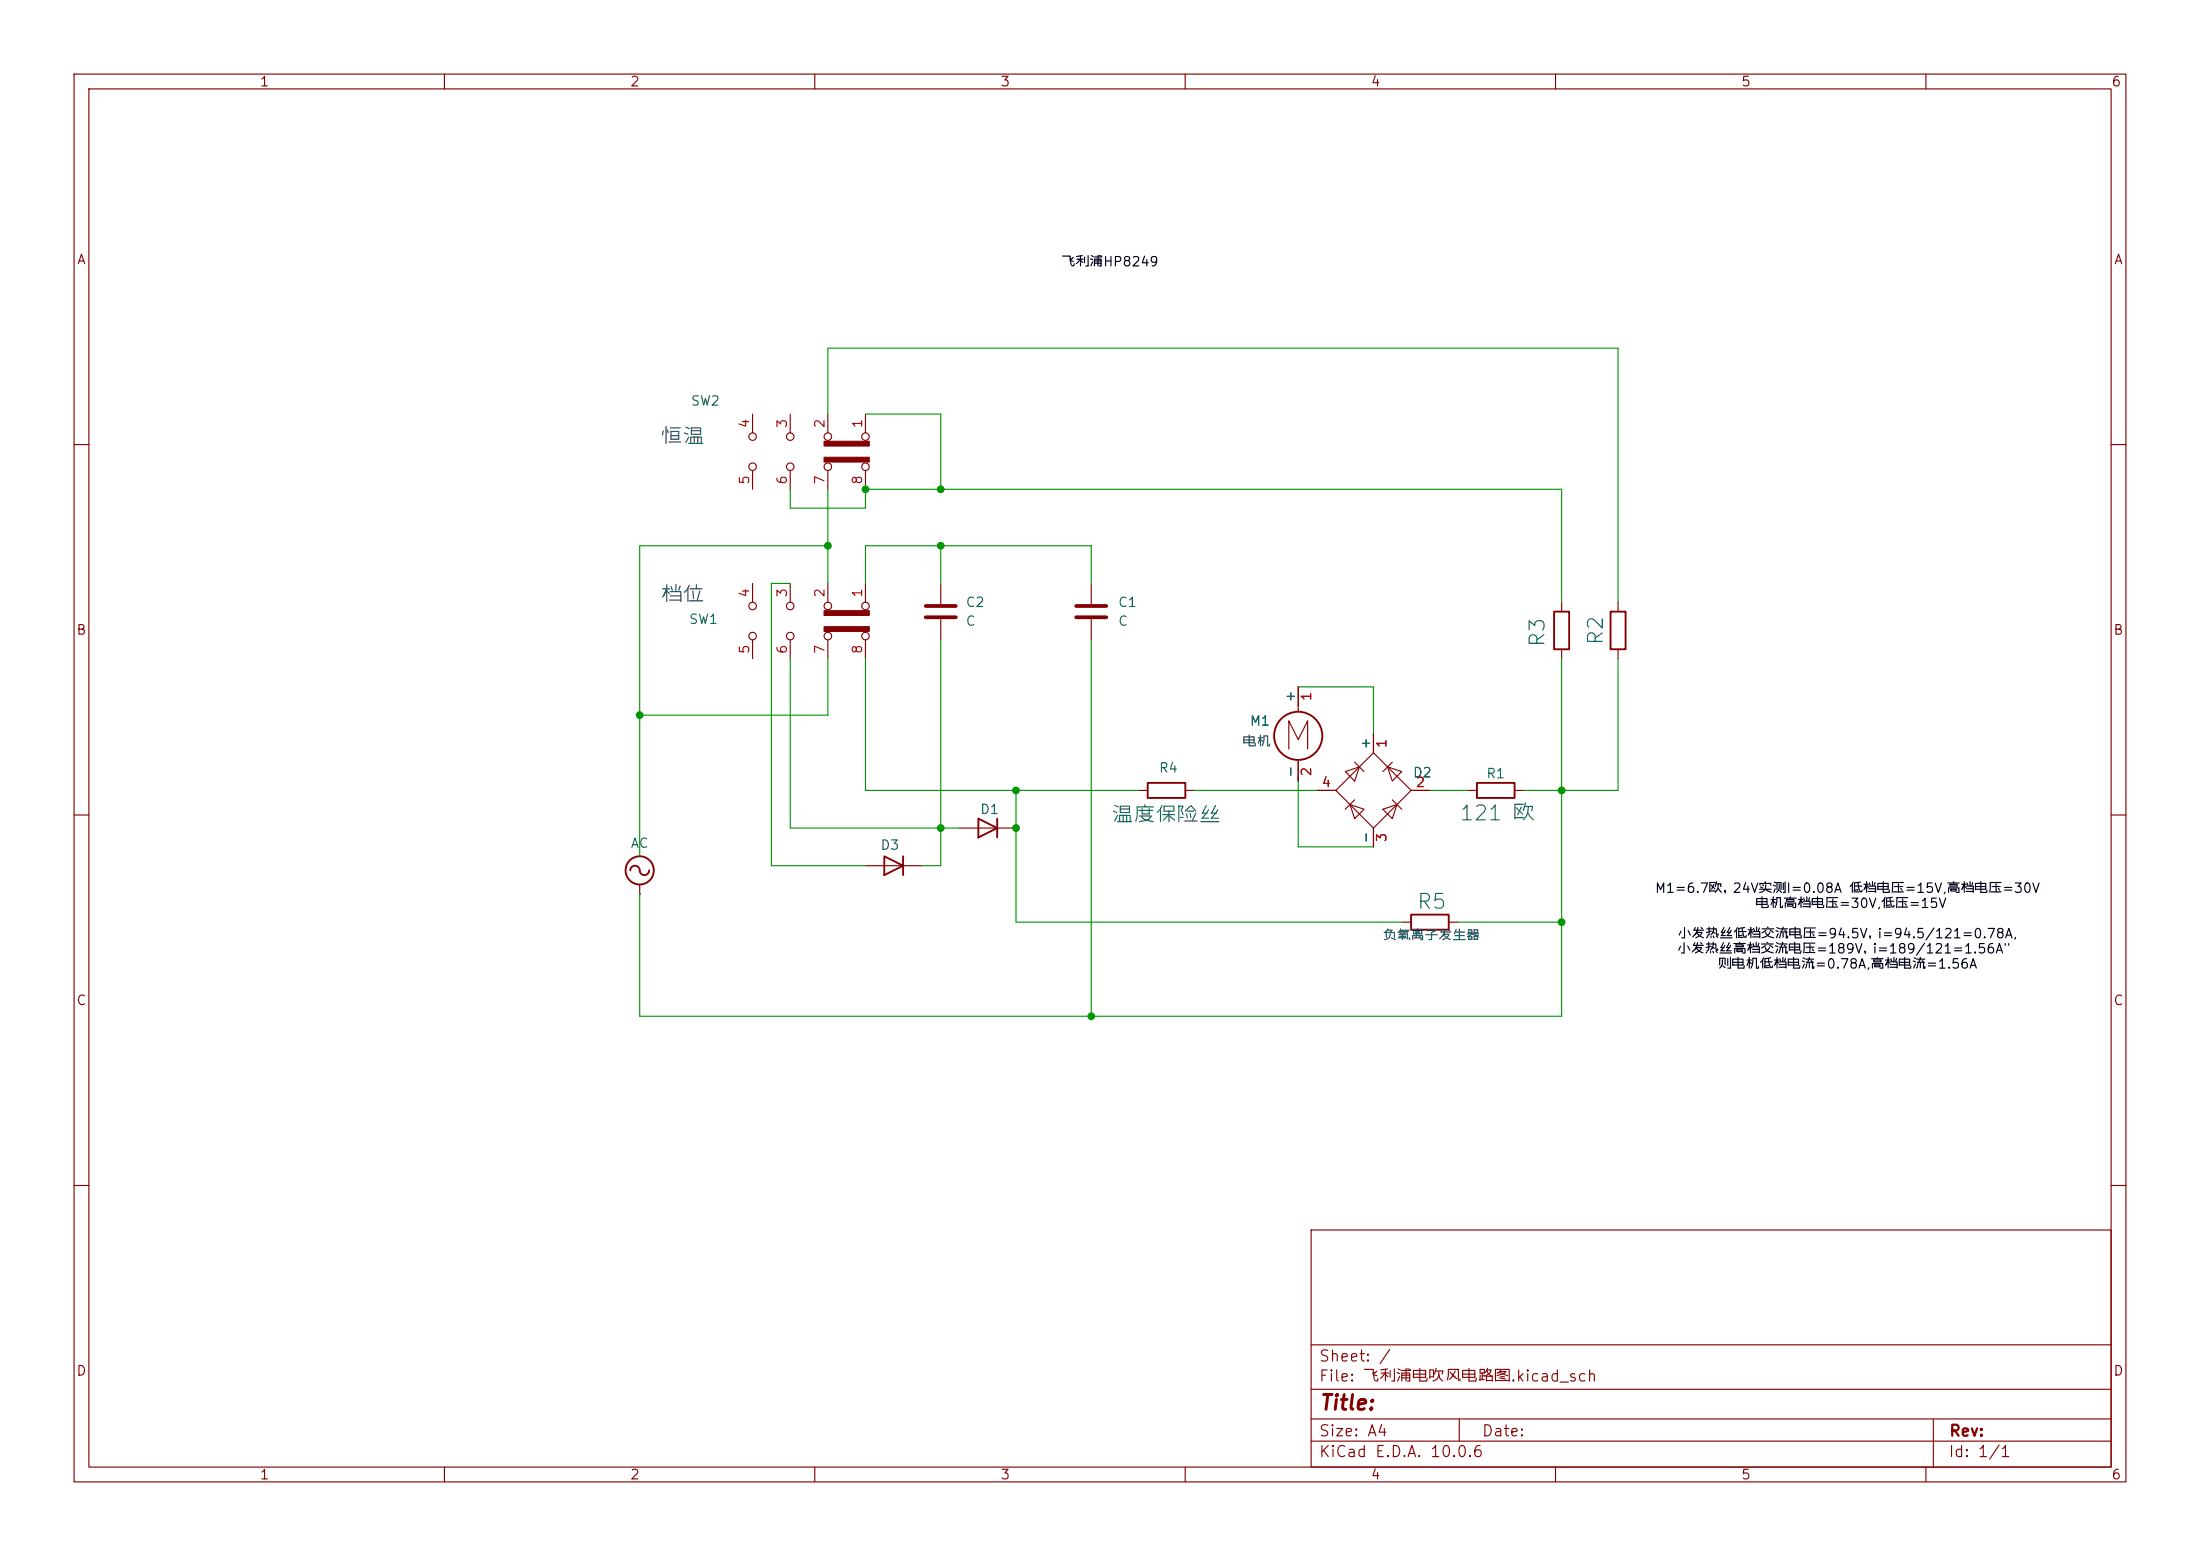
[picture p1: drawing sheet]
<svg xmlns="http://www.w3.org/2000/svg" width="297mm" height="210mm" viewBox="0 0 297 210" stroke-linecap="round" stroke-linejoin="round" font-family="sans-serif">
<g fill="none" stroke="#840000" stroke-width=".15">
<path d="M10 10h277v190h-277zM12 12h273v186h-273zM60 10v2M110 10v2M160 10v2M210 10v2M260 10v2M101.6 55.9v2.5M106.7 55.9v2.5M111.8 55.9v2.5M116.8 55.9v2.5M10 60h2"/>
<path d="M101.6 63.5v2.5M101.6 78.7v2.6M106.7 63.5v2.5M106.7 78.7v2.6M111.8 63.5v2.5M111.8 78.7v2.6M116.8 63.5v2.5M116.8 78.7v2.6M127 78.7v2.8M147.3 78.7v2.8M285 60h2M101.6 86.4v2.5"/>
<path d="M106.7 86.4v2.5M111.8 86.4v2.5M116.8 86.4v2.5M127 83.6v2.8M147.3 83.6v2.8M175.3 92.7v3.4M185.4 99.1v2.5M210.8 81.3v1.3M210.8 87.6v1.3M218.4 81.3v1.3M218.4 87.6v1.3M10 110h2"/>
<path d="M86.4 119.4v1.3M116.8 116.8h7.7M129.5 111.8h7.7M153.7 106.7h1.2M160 106.7h1.3M174 101.1v-3.8l1.3 2.5 1.2-2.5v3.8M175.3 102.6v2.8M177.8 106.7h2.5M180.3 106.7l5.1-5.1 5.1 5.1-5.1 5.1zM181.6 104.1l1.9-.6-.6 1.9zM182.2 108.6l1.9 .6-1.2 1.3zM182.9 108l-1.3 1.2"/>
<path d="M182.9 102.9l1.2 1.2M185.4 111.8v2.5M186.7 109.2l1.9-.6-.6 1.9zM187.3 103.5l1.9 .6-1.2 1.3zM188 102.9l-1.3 1.2M188 108l1.2 1.2M190.5 106.7h2.5M198.1 106.7h1.3M204.5 106.7h1.2M285 110h2M86.4 120.7h.1M189.2 124.5h1.3"/>
<path d="M195.6 124.5h1.2M10 160h2M177 166h108v32h-108zM285 160h2M60 198v2M110 198v2M160 198v2M177 194.5h108M177 191.5h108M177 187.5h108M177 181.5h108M197 191.5v3"/>
<path d="M210 198v2M260 198v2M261 191.5v6.5"/>
<circle cx="101.6" cy="58.9" r=".51"/>
<circle cx="106.7" cy="58.9" r=".51"/>
<circle cx="111.8" cy="58.9" r=".51"/>
<circle cx="116.8" cy="58.9" r=".51"/>
<circle cx="101.6" cy="63" r=".51"/>
<circle cx="106.7" cy="63" r=".51"/>
<circle cx="111.8" cy="63" r=".51"/>
<circle cx="116.8" cy="63" r=".51"/>
<circle cx="101.6" cy="85.9" r=".51"/>
<circle cx="101.6" cy="81.8" r=".51"/>
<circle cx="106.7" cy="85.9" r=".51"/>
<circle cx="106.7" cy="81.8" r=".51"/>
<circle cx="111.8" cy="81.8" r=".51"/>
<circle cx="111.8" cy="85.9" r=".51"/>
<circle cx="116.8" cy="85.9" r=".51"/>
<circle cx="116.8" cy="81.8" r=".51"/>
</g>
<g fill="#840000" stroke="#840000" stroke-width=".15">
<path d="M111.3 59.6h6v.6h-6z"/>
<path d="M111.3 61.7h6v.7h-6z"/>
<path d="M111.3 82.4h6v.7h-6z"/>
<path d="M111.3 84.6h6v.6h-6z"/>
</g>
<g fill="none" stroke="#840000" stroke-width=".25">
<path d="M209.8 82.6h2v5h-2zM217.4 82.6h2.1v5h-2.1zM85.1 117.5a.67 .67 0 0 1 .8-.6 .67 .67 0 0 1 .5 .8 .64 .64 0 0 0 .7 .4 .64 .64 0 0 0 .5-.6M119.4 115.6l2.5 1.2-2.5 1.3zM121.9 115.6v2.5M132.1 110.5l2.5 1.3-2.5 1.2zM134.6 110.5v2.5M154.9 105.7h5.1v2h-5.1zM199.4 105.7h5.1v2h-5.1zM190.5 123.4h5.1v2.1h-5.1z"/>
<circle cx="175.3" cy="99.3" r="3.3"/>
<circle cx="86.4" cy="117.5" r="1.9"/>
</g>
<path d="M125 81.8h4M125 83.3h4M145.3 81.8h4.1M145.3 83.3h4.1" fill="none" stroke="#840000" stroke-width=".51"/>
<g fill="none" stroke="#009600" stroke-width=".15">
<path d="M111.8 55.9v-8.9h106.6v34.3M116.8 55.9h10.2v10.1M106.7 66v2.6h10.1v-2.6h94v15.3M106.7 78.7h-2.6v38.1h12.7M111.8 66v12.7M111.8 73.7h-25.4v41.9M116.8 78.7v-5h30.5v5M127 73.7v5M106.7 88.9v22.9h22.8M111.8 88.9v7.6h-25.4M116.8 88.9v17.8h36.9M127 86.4v30.4h-2.5"/>
<path d="M147.3 86.4v50.8M175.3 92.7h10.1v6.4M210.8 88.9v48.3h-124.4v-16.5M218.4 88.9v17.8h-12.7M137.2 106.7v17.8h52M161.3 106.7h16.5M175.3 105.4v8.9h10.1M193 106.7h5.1M196.8 124.5h14"/>
</g>
<g fill="#009600" stroke="#009600" stroke-width=".14">
<circle cx="210.8" cy="124.5" r=".46"/>
<circle cx="127" cy="66" r=".46"/>
<circle cx="137.2" cy="111.8" r=".46"/>
<circle cx="147.3" cy="137.2" r=".46"/>
<circle cx="210.8" cy="106.7" r=".46"/>
<circle cx="127" cy="111.8" r=".46"/>
<circle cx="137.2" cy="106.7" r=".46"/>
<circle cx="127" cy="73.7" r=".46"/>
<circle cx="111.8" cy="73.7" r=".46"/>
<circle cx="116.8" cy="66" r=".46"/>
<circle cx="86.4" cy="96.5" r=".46"/>
</g>
<g font-size="2" fill="#0000c2">
<text x="89" y="60.5">恒温</text>
<text x="89" y="81.8">档位</text>
</g>
<g font-size="2" fill="#006464">
<text x="209" y="87.5" transform="rotate(-90 209 87.5)">R3</text>
<text x="216.9" y="87.2" transform="rotate(-90 216.9 87.2)">R2</text>
<text x="149.9" y="111.5">温度保险丝</text>
<text x="196.9" y="111.2">121 欧</text>
<text x="191.1" y="123.2">R5</text>
</g>
<text font-size="2" fill="#840000" x="178" y="190.8">Title:</text>
<g font-size="1.5" fill="#840000">
<text x="178" y="184.1">Sheet: /</text>
<text x="178" y="186.8">File: 飞利浦电吹风电路图.kicad_sch</text>
<text x="178" y="197">KiCad E.D.A. 10.0.6</text>
<text x="178" y="194.2">Size: A4</text>
<text x="200" y="194.2">Date:</text>
<text x="263" y="197">Id: 1/1</text>
<text x="263" y="194.2">Rev:</text>
</g>
<g font-size="1.3" fill="#840000">
<text x="35" y="12">1</text>
<text x="85" y="12">2</text>
<text x="135" y="12">3</text>
<text x="185" y="12">4</text>
<text x="235" y="12">5</text>
<text x="285" y="12">6</text>
<text x="10.3" y="36">A</text>
<text x="285.3" y="36">A</text>
<text x="10.2" y="86">B</text>
<text x="285.2" y="86">B</text>
<text x="10.2" y="136">C</text>
<text x="285.2" y="136">C</text>
<text x="10.2" y="186">D</text>
<text x="285.2" y="186">D</text>
<text x="35" y="200">1</text>
<text x="85" y="200">2</text>
<text x="135" y="200">3</text>
<text x="185" y="200">4</text>
<text x="235" y="200">5</text>
<text x="285" y="200">6</text>
</g>
<g font-size="1.3">
<text x="143.2" y="36.3">飞利浦HP8249</text>
<text x="223.3" y="120.8">M1=6.7欧，24V实测I=0.08A 低档电压=15V,高档电压=30V</text>
<text x="236.9" y="122.9">电机高档电压=30V,低压=15V</text>
<text x="226.3" y="129">小发热丝高档交流电压=189V，i=189/121=1.56A&quot;</text>
<text x="226.4" y="127">小发热丝低档交流电压=94.5V，i=94.5/121=0.78A,</text>
<text x="231.8" y="131">则电机低档电流=0.78A,高档电流=1.56A</text>
</g>
<g font-size="1.3" fill="#006464">
<text x="93.2" y="55.1">SW2</text>
<text x="130.3" y="82.2">C2</text>
<text x="150.9" y="82.2">C1</text>
<text x="92.9" y="84.5">SW1</text>
<text x="130.3" y="84.8">C</text>
<text x="150.9" y="84.8">C</text>
<text x="175.1" y="94.9" transform="rotate(-90 175.1 94.9)">+</text>
<text x="168.6" y="98.2">M1</text>
<text x="185.3" y="101.2" transform="rotate(-90 185.3 101.2)">+</text>
<text x="156.4" y="104.6">R4</text>
<text x="175.1" y="105.1" transform="rotate(-90 175.1 105.1)">-</text>
<text x="190.7" y="105.2">D2</text>
<text x="200.6" y="105.4">R1</text>
<text x="132.2" y="110.2">D1</text>
<text x="185.3" y="113.9" transform="rotate(-90 185.3 113.9)">-</text>
<text x="85.1" y="114.8">AC</text>
<text x="118.8" y="115">D3</text>
</g>
<g font-size="1.3" fill="#a90000">
<text x="101.5" y="57.9" transform="rotate(-90 101.5 57.9)">4</text>
<text x="106.5" y="57.9" transform="rotate(-90 106.5 57.9)">3</text>
<text x="111.6" y="57.9" transform="rotate(-90 111.6 57.9)">2</text>
<text x="116.7" y="57.9" transform="rotate(-90 116.7 57.9)">1</text>
<text x="101.5" y="65.5" transform="rotate(-90 101.5 65.5)">5</text>
<text x="106.5" y="65.5" transform="rotate(-90 106.5 65.5)">6</text>
<text x="111.6" y="65.5" transform="rotate(-90 111.6 65.5)">7</text>
<text x="116.7" y="65.5" transform="rotate(-90 116.7 65.5)">8</text>
<text x="101.5" y="80.7" transform="rotate(-90 101.5 80.7)">4</text>
<text x="106.5" y="80.7" transform="rotate(-90 106.5 80.7)">3</text>
<text x="111.6" y="80.7" transform="rotate(-90 111.6 80.7)">2</text>
<text x="116.7" y="80.7" transform="rotate(-90 116.7 80.7)">1</text>
<text x="101.5" y="88.4" transform="rotate(-90 101.5 88.4)">5</text>
<text x="106.5" y="88.4" transform="rotate(-90 106.5 88.4)">6</text>
<text x="111.6" y="88.4" transform="rotate(-90 111.6 88.4)">7</text>
<text x="116.7" y="88.4" transform="rotate(-90 116.7 88.4)">8</text>
<text x="177.3" y="94.7" transform="rotate(-90 177.3 94.7)">1</text>
<text x="187.5" y="101.1" transform="rotate(-90 187.5 101.1)">1</text>
<text x="177.3" y="104.9" transform="rotate(-90 177.3 104.9)">2</text>
<text x="178.3" y="106.5">4</text>
<text x="191" y="106.5">2</text>
<text x="187.5" y="113.8" transform="rotate(-90 187.5 113.8)">3</text>
</g>
<g font-size="1.3" fill="#0000c2">
<text x="167.7" y="101">电机</text>
<text x="186.6" y="127.2">负氧离子发生器</text>
</g>
</svg>
